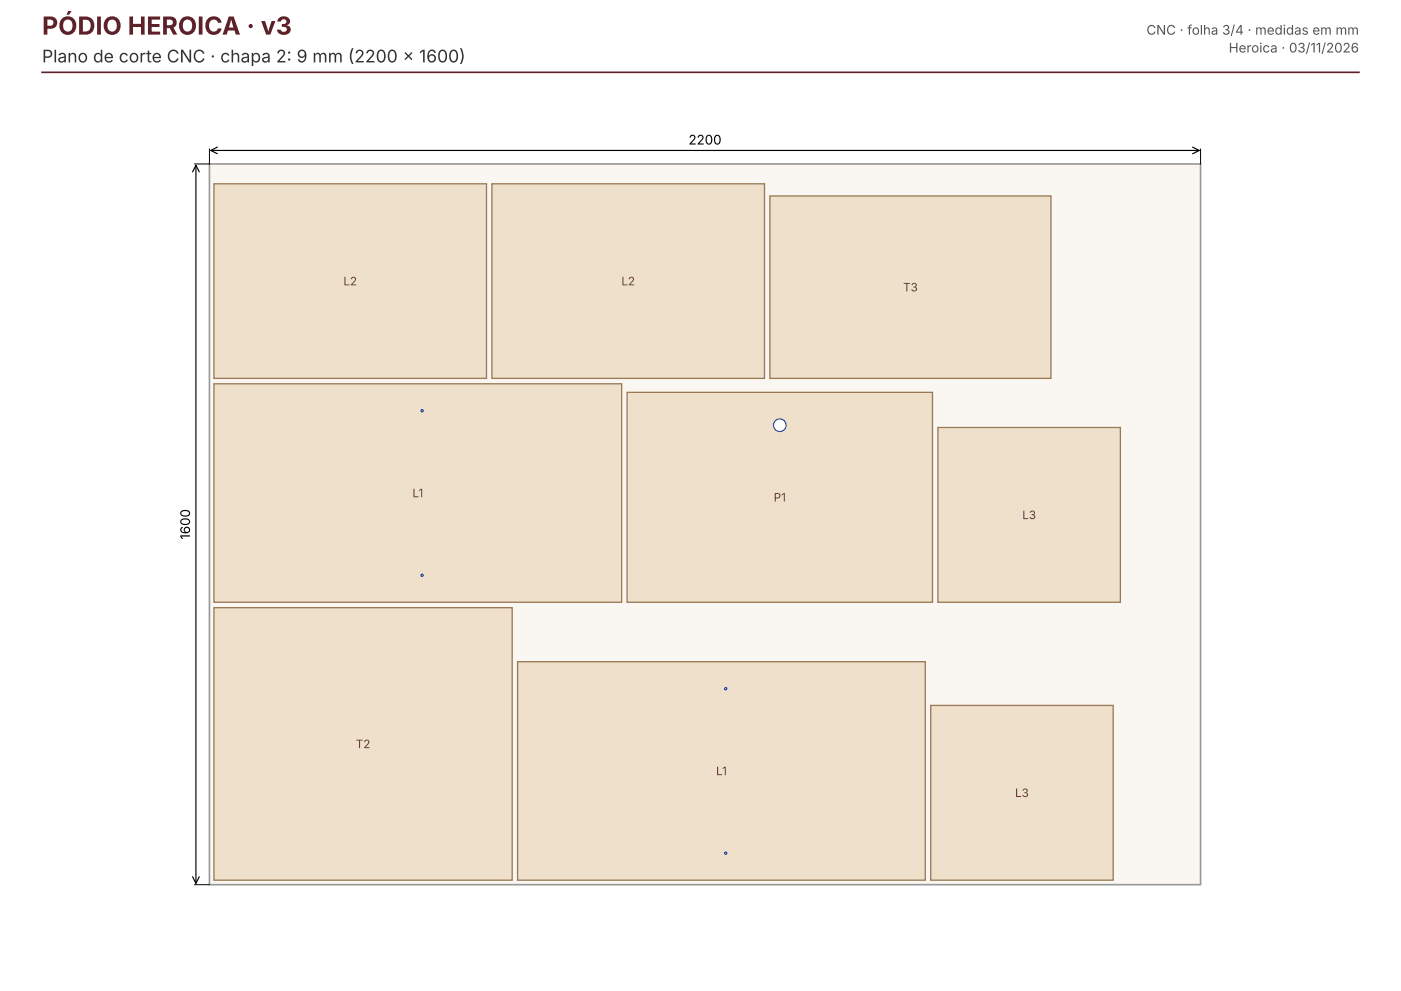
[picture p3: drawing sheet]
<svg xmlns="http://www.w3.org/2000/svg" width="297mm" height="210mm" viewBox="0 0 297 210" stroke-linecap="round" stroke-linejoin="round" font-family="sans-serif">
<path d="M44.4 34.8h210v152.7h-210z" fill="#faf7f2" stroke="#999" stroke-width=".35"/>
<g fill="#efe0cc" stroke="#9b7b55" stroke-width=".28">
<path d="M45.3 128.8h63.3v57.8h-63.3z"/>
<path d="M109.7 140.3h86.4v46.3h-86.4z"/>
</g>
<g fill="#fff" stroke="#2346b0" stroke-width=".25">
<circle cx="153.8" cy="180.8" r=".24"/>
<circle cx="153.8" cy="146" r=".24"/>
</g>
<path d="M45.3 81.3h86.5v46.4h-86.5z" fill="#efe0cc" stroke="#9b7b55" stroke-width=".28"/>
<g fill="#fff" stroke="#2346b0" stroke-width=".25">
<circle cx="89.5" cy="121.9" r=".24"/>
<circle cx="89.5" cy="87.1" r=".24"/>
</g>
<path d="M132.9 83.2h64.7v44.5h-64.7z" fill="#efe0cc" stroke="#9b7b55" stroke-width=".28"/>
<circle cx="165.3" cy="90.1" r="1.34" fill="#fff" stroke="#2346b0" stroke-width=".25"/>
<g fill="#efe0cc" stroke="#9b7b55" stroke-width=".28">
<path d="M45.3 39h57.8v41.2h-57.8z"/>
<path d="M104.3 39h57.7v41.2h-57.7z"/>
<path d="M163.2 41.5h59.5v38.7h-59.5z"/>
<path d="M197.3 149.5h38.6v37.1h-38.6z"/>
<path d="M198.8 90.6h38.7v37.1h-38.7z"/>
</g>
<path d="M44.4 31.6v3.2h-3.2M254.4 31.6v3.2M41.2 187.5h3.2" fill="none" stroke="#000" stroke-width=".21"/>
<path d="M40.8 36.4l.7-1.4 .7 1.4M41.5 35v152.2M44.7 31.9h209.5M46.1 31.2l-1.4 .7 1.4 .7M252.8 31.2l1.4 .7-1.4 .7M40.8 185.8l.7 1.4 .7-1.4" fill="none" stroke="#000" stroke-width=".25"/>
<path d="M8.9 15.3h279.1" fill="none" stroke="#5e2129" stroke-width=".35"/>
<text font-size="5.3" fill="#5e2129" x="8.9" y="7.4">PÓDIO HEROICA · v3</text>
<text font-size="3.7" fill="#333" x="8.9" y="13.2">Plano de corte CNC · chapa 2: 9 mm (2200 × 1600)</text>
<g font-size="2.8" fill="#555">
<text x="243" y="7.4">CNC · folha 3/4 · medidas em mm</text>
<text x="260.4" y="11.1">Heroica · 03/11/2026</text>
</g>
<g font-size="2.8">
<text x="145.9" y="30.6">2200</text>
<text x="40.3" y="114.4" transform="rotate(-90 40.3 114.4)">1600</text>
</g>
<g font-size="2.5" fill="#5a4630">
<text x="72.8" y="60.5">L2</text>
<text x="131.7" y="60.5">L2</text>
<text x="191.4" y="61.8">T3</text>
<text x="87.4" y="105.4">L1</text>
<text x="164" y="106.3">P1</text>
<text x="216.7" y="110">L3</text>
<text x="75.4" y="158.6">T2</text>
<text x="151.8" y="164.3">L1</text>
<text x="215.1" y="168.9">L3</text>
</g>
</svg>
